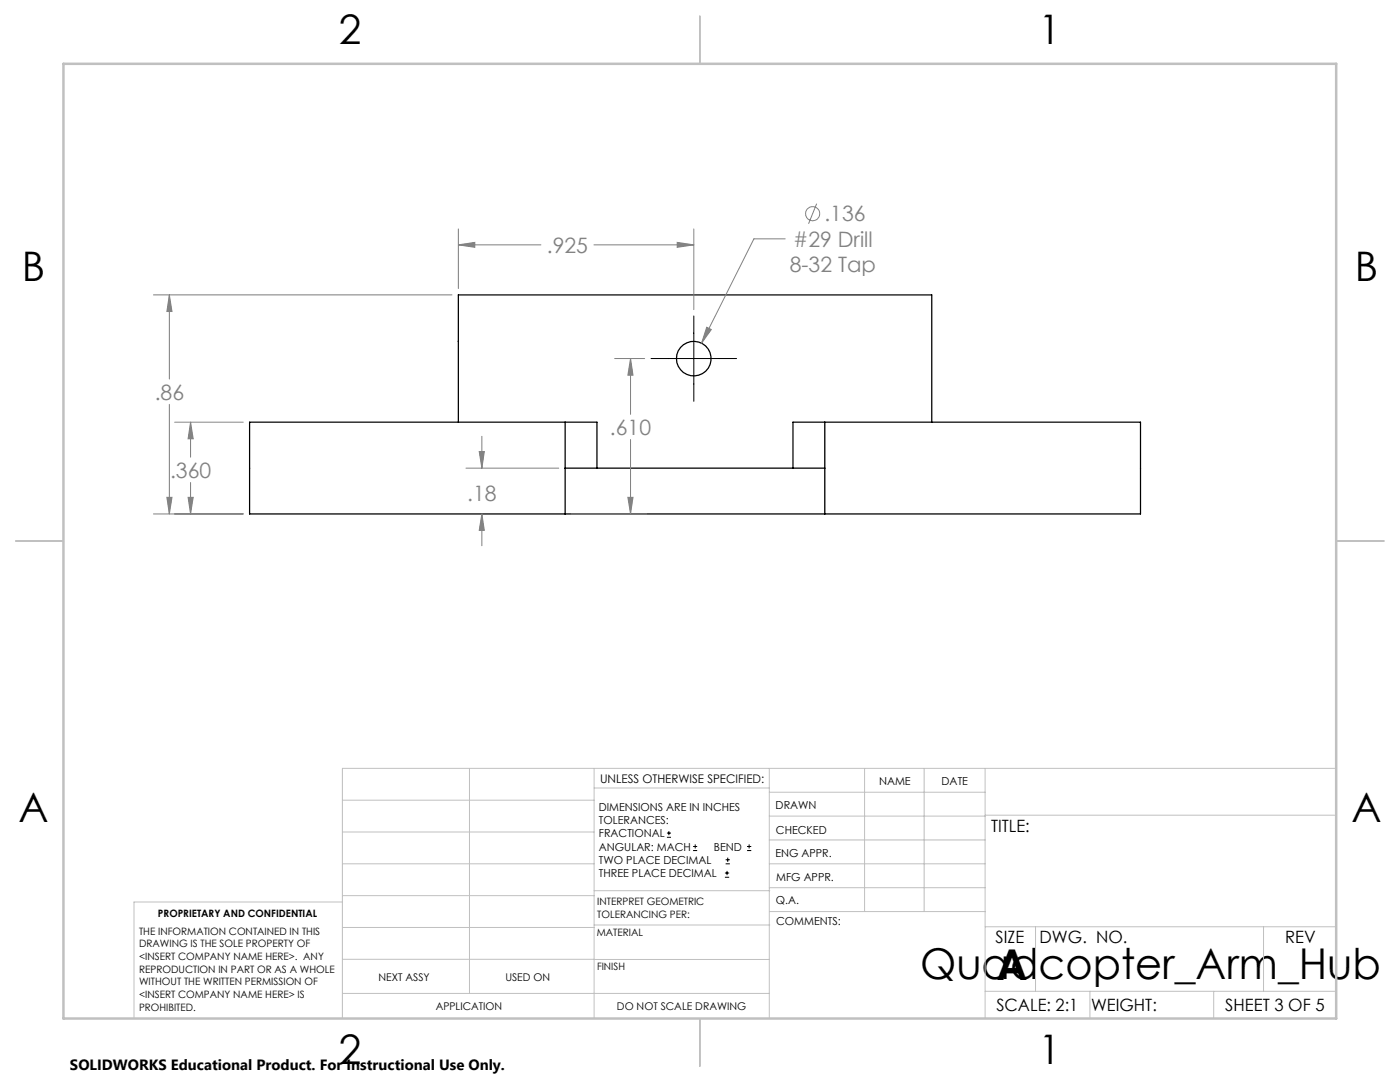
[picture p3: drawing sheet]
<svg xmlns="http://www.w3.org/2000/svg" width="279mm" height="216mm" viewBox="0 0 279 216" stroke-linecap="round" stroke-linejoin="round" font-family="sans-serif">
<g fill="none" stroke="#000" stroke-width=".25">
<path d="M91.5 68.1h-.1M91.5 84.2v-25.4h94.4v25.4M112.8 84.2h6.3v9.2M112.8 84.2v18.4M112.8 84.2h-63v18.4h177.8v-18.4h-63M112.8 93.4h51.8M164.6 84.2h-6.3v9.2M164.6 84.2v18.4"/>
<circle cx="138.5" cy="71.6" r="3.4"/>
</g>
<g fill="none" stroke="#808080" stroke-width=".2">
<path d="M30.6 58.8h59.6M33.8 58.8l.5 3.4h-1zM33.8 58.8v16.8M91.5 48.9l3.3-.5v1zM91.5 45.7v11.9M91.5 48.9h16.5M118.5 48.9h20M135.1 48.4l3.4 .5-3.4 .5zM138.5 45.7v16.1M156.7 47.7h-6.2l-10.5 20.8M163 40.6l-1.6 4.1M122.7 71.5h6"/>
<path d="M125.8 71.5l.5 3.4h-1zM125.8 71.5v11.2M141 65.3l1 .5-2 2.7zM33.3 99.2h1l-.5 3.4zM33.8 80.7v21.9M34.9 84.2h13.6M37.5 99.2h1.1l-.6 3.4zM38 84.2l.6 3.4h-1.1zM38 84.2v7M38 96.3v6.3M93 93.4h18.5M95.6 90.1h1.1l-.5 3.3z"/>
<path d="M96.2 87.1v6.3M125.3 99.2h1l-.5 3.4zM125.8 87.7v14.9M30.6 102.6h17.9M96.2 102.6l.5 3.2h-1.1zM96.2 102.6v6.3M114.1 102.6h14.9"/>
<circle cx="162.2" cy="42.6" r="1.41"/>
</g>
<g fill="none" stroke="#000" stroke-width=".2">
<path d="M129.9 71.5h17.1M138.5 63v17.1M133.1 167.1h.8M133.1 166.2h.8M133.5 165.8v.9M138.3 169.7h.8M138.3 168.9h.8M138.7 168.5v.8M144.7 175h.8M144.7 174.2h.8M144.8 172.4h.9M144.8 171.6h.9"/>
<path d="M145.1 173.8v.8M145.2 171.1v.9M149.1 169.7h.8M149.1 168.9h.8M149.5 168.5v.8"/>
</g>
<g fill="none" stroke="#c0c0c0" stroke-width=".2">
<path d="M68.3 159.7h50.3M93.7 153.3v44.9M118.6 153.3v49.9M118.6 157.2h34.9M153.5 153.3v49.9M153.5 158.1h43.1M172.5 153.3v28.6M184.4 153.3v28.6M196.6 153.3v49.9M266.7 153.3h-198.4v49.9M68.3 178.7h50.3M68.3 172.4h50.3"/>
<path d="M68.3 166h50.3M68.3 180h-41.6v23.2M118.6 177.7h35M153.5 167.6h43.1M153.5 162.8h43.1M153.5 172.4h43.1M153.5 177.1h43.1M196.6 162.7h70.1M68.3 198.2h85.2M68.3 191.4l85.2 .1M68.3 185.1h50.3M118.6 184.6h35"/>
<path d="M153.6 181.9h43M196.6 197.8h70.1M196.6 184.9h70.1M206.7 184.9v12.9M217.5 197.8v5.4M242.2 197.8v5.4M252.2 184.9v12.9"/>
</g>
<path d="M139.7 3.2v9.5M3.1 107.9h9.6M266.7 107.9h9.5M139.7 203.2v9.6" fill="none" stroke="#c0c0c0" stroke-width=".25"/>
<path d="M12.7 12.7h254v190.5h-254z" fill="none" stroke="#c0c0c0" stroke-width=".5"/>
<path d="M96.2 102.6l.5 3.2h-1.1zM95.6 90.1h1.1l-.5 3.3zM37.5 99.2h1.1l-.6 3.4zM38 84.2l.6 3.4h-1.1zM33.3 99.2h1l-.5 3.4zM33.8 58.8l.5 3.4h-1zM125.3 99.2h1l-.5 3.4zM125.8 71.5l.5 3.4h-1zM141 65.3l-1 3.2 2-2.7zM91.5 48.9l3.3-.5v1zM135.1 48.4l3.4 .5-3.4 .5z" fill="#808080"/>
<g font-size="8.5">
<text x="183.6" y="195.4">Quadcopter_Arm_Hub</text>
<text x="198.9" y="195.5">A</text>
</g>
<g font-size="8.1">
<text x="67.6" y="8.9">2</text>
<text x="207.3" y="8.9">1</text>
<text x="4.4" y="56.2">B</text>
<text x="270.4" y="56.2">B</text>
<text x="3.7" y="164.1">A</text>
<text x="269.7" y="164.1">A</text>
<text x="67.6" y="212.4">2</text>
<text x="207.3" y="212.4">1</text>
</g>
<g font-size="4.2" fill="#808080">
<text x="164.5" y="44.2">.136</text>
<text x="109.2" y="50.4">.925</text>
<text x="158.3" y="49.3">#29 Drill</text>
<text x="157.6" y="54.3">8-32 Tap</text>
<text x="30.9" y="79.7">.86</text>
<text x="121.7" y="86.8">.610</text>
<text x="33.9" y="95.3">.360</text>
<text x="93.2" y="99.9">.18</text>
</g>
<g font-size="3.4">
<text x="197.8" y="166">TITLE:</text>
<text x="198.7" y="188.1">SIZE</text>
<text x="207.5" y="188.1">DWG. NO.</text>
<text x="256.5" y="188.2">REV</text>
<text x="198.8" y="201.7">SCALE: 2:1</text>
<text x="217.7" y="201.8">WEIGHT:</text>
<text x="244.5" y="201.7">SHEET 3 OF 5</text>
</g>
<text font-size="3" x="14" y="213.5">SOLIDWORKS Educational Product. For Instructional Use Only.</text>
<text font-size="2.4" x="119.8" y="156.2">UNLESS OTHERWISE SPECIFIED:</text>
<g font-size="2.2">
<text x="119.5" y="161.8">DIMENSIONS ARE IN INCHES</text>
<text x="154.8" y="161.4">DRAWN</text>
<text x="175.4" y="156.6">NAME</text>
<text x="187.9" y="156.7">DATE</text>
<text x="119.5" y="164.4">TOLERANCES:</text>
<text x="119.5" y="167.1">FRACTIONAL</text>
<text x="154.9" y="166.3">CHECKED</text>
<text x="119.5" y="169.7">ANGULAR: MACH</text>
<text x="119.5" y="172.4">TWO PLACE DECIMAL</text>
<text x="142.5" y="169.7">BEND</text>
<text x="154.8" y="171">ENG APPR.</text>
<text x="119.5" y="175">THREE PLACE DECIMAL</text>
<text x="154.9" y="175.7">MFG APPR.</text>
<text x="154.9" y="180.4">Q.A.</text>
<text x="154.9" y="184.6">COMMENTS:</text>
</g>
<g font-size="2.1">
<text x="75.5" y="195.7">NEXT ASSY</text>
<text x="100.9" y="195.7">USED ON</text>
<text x="86.9" y="201.5">APPLICATION</text>
<text x="123.1" y="201.6">DO NOT SCALE DRAWING</text>
</g>
<g font-size="2">
<text x="31.5" y="182.9">PROPRIETARY AND CONFIDENTIAL</text>
<text x="119.2" y="180.6">INTERPRET GEOMETRIC</text>
<text x="119.2" y="183.1">TOLERANCING PER:</text>
<text x="27.8" y="186.5">THE INFORMATION CONTAINED IN THIS</text>
<text x="27.8" y="189">DRAWING IS THE SOLE PROPERTY OF</text>
<text x="27.8" y="191.6">&lt;INSERT COMPANY NAME HERE&gt;. ANY</text>
<text x="119.1" y="186.7">MATERIAL</text>
<text x="27.8" y="194.1">REPRODUCTION IN PART OR AS A WHOLE</text>
<text x="27.8" y="196.6">WITHOUT THE WRITTEN PERMISSION OF</text>
<text x="119.1" y="193.5">FINISH</text>
<text x="27.8" y="199.1">&lt;INSERT COMPANY NAME HERE&gt; IS</text>
<text x="27.8" y="201.7">PROHIBITED.</text>
</g>
</svg>
